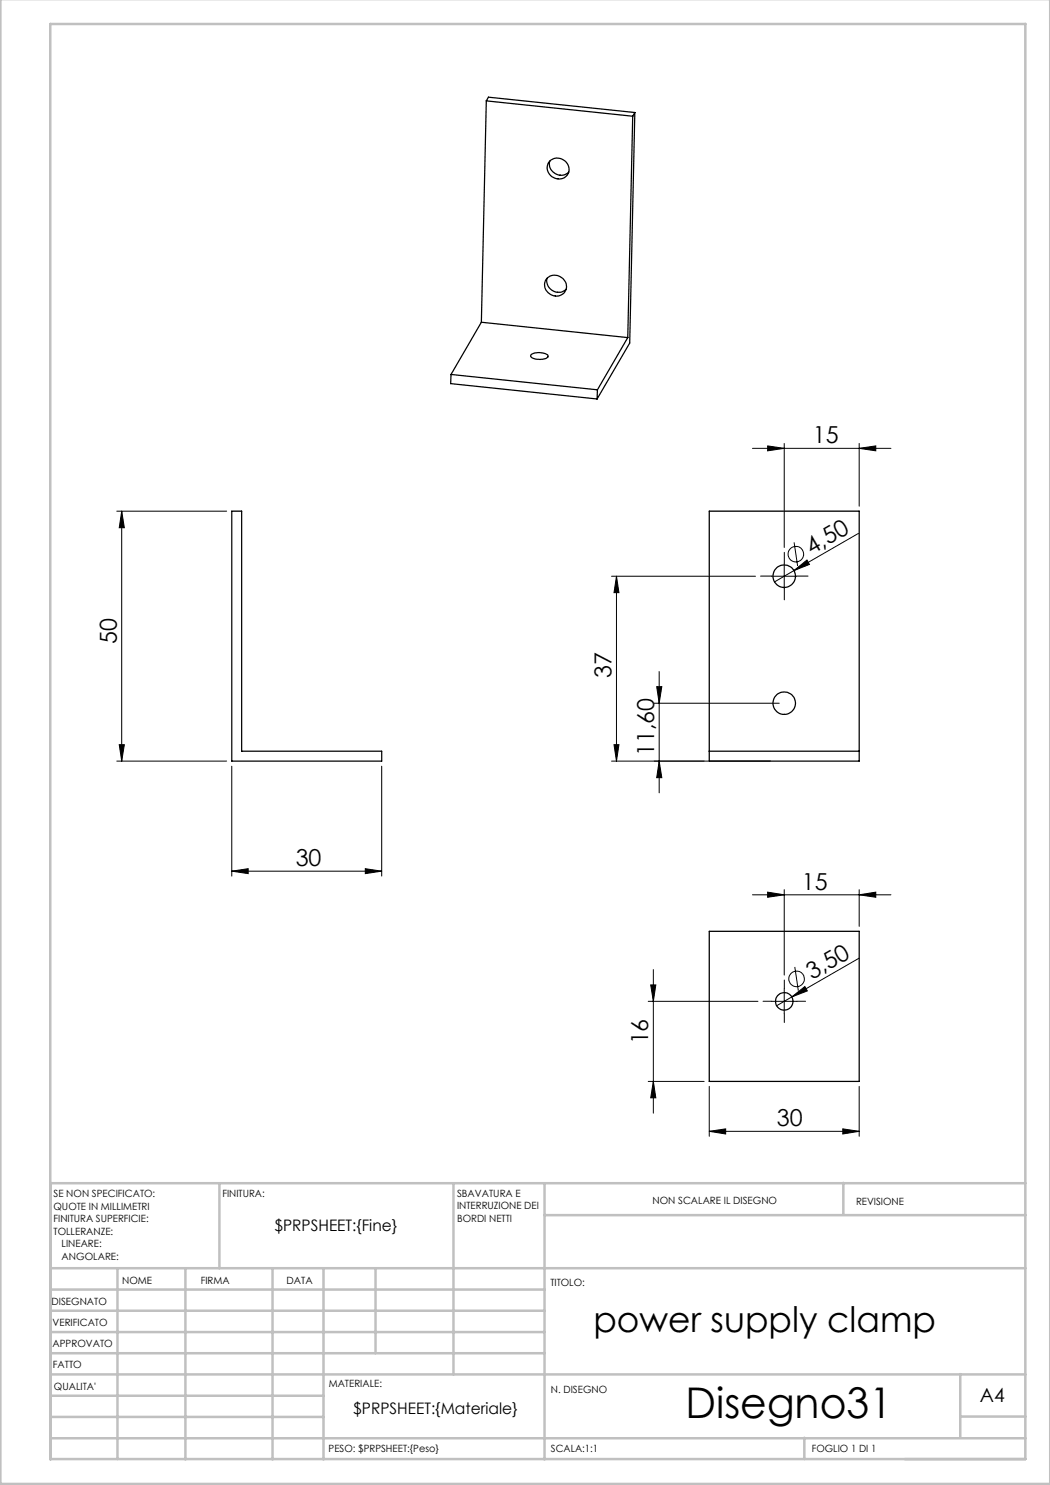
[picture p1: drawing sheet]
<svg xmlns="http://www.w3.org/2000/svg" width="210mm" height="297mm" viewBox="0 0 210 297" stroke-linecap="round" stroke-linejoin="round" font-family="sans-serif">
<g fill="none" stroke="#000" stroke-width=".2">
<path d="M150.5 89.7h27.7M153.5 89.2l3.3 .5-3.3 .5zM156.8 88.7v20.8M171.8 89.7l3.4-.5v1zM171.8 88.7v12.5M23.4 102.2h21.9M24.3 102.2l.6 3.3h-1.1zM24.3 102.2v50M122.3 115.2h28.8M123.3 115.2v37M123.3 115.2l.5 3.3h-1zM154.3 115.2h5"/>
<path d="M156.8 112.7v5.1M158.8 114.1l2.6-2.1 .5 .9zM158.8 114.1l-3.9 2.3M158.8 108.5l.7 4.7M171.7 106.7l-12.9 7.4M131.3 137.3h1.1l-.6 3.3zM131.8 134.3v24.3M23.4 152.2h21.9M23.8 148.9h1.1l-.6 3.3zM46.4 153.2v22M76.3 153.2v22M122.3 152.2h31.8"/>
<path d="M122.8 148.9h1l-.5 3.3zM130.8 140.6h25.1M131.8 152.2l.6 3.3h-1.1zM46.4 174.2l3.2-.5v1zM46.4 174.2h29.9M73.1 173.7l3.2 .5-3.2 .5zM150.5 179h27.7M153.5 178.4l3.3 .6-3.3 .5zM156.8 177.9v17.1M171.8 179l3.4-.6v1.1zM171.8 177.9v7.4M130.1 197h1.1l-.5 3.3z"/>
<path d="M130.7 193.9v28.7M156.8 197.8v5M158.4 199.4l2.6-2.1 .5 .9zM158.4 199.4l-3.1 1.8M159 193.4l.7 4.8M171.8 191.6l-13.4 7.8M129.6 200.3h22M129.6 216.3h11.2M130.7 216.3l.5 3.3h-1.1zM141.9 217.3v10M154.3 200.3h5M171.8 217.3v10"/>
<path d="M141.9 226.3l3.2-.5v1zM141.9 226.3h29.9M168.6 225.8l3.2 .5-3.2 .5z"/>
<circle cx="159.2" cy="110.8" r="1.55"/>
<circle cx="159.3" cy="195.8" r="1.55"/>
</g>
<path d="M154.4 115.2h-2.3M156.9 112.7v-2.2M156.9 117.7v2.3M159.4 115.2h2.2M156.9 197.8v-1.8M154.4 200.3h-1.8M156.9 202.8v1.7M159.4 200.3h1.7" fill="none" stroke="#000" stroke-width=".2" stroke-dasharray="15.2 1.3 1.3 1.3"/>
<g fill="none" stroke="#c0c0c0" stroke-width=".5">
<path d="M.1 -.1v296.9h209.9v-296.9M10.1 4.8h195v287h-195zM43.9 236.6v17M90.7 236.6v38.3M108.9 236.6v55.3M168.7 236.6v6.3M205.1 236.6h-195v55.3M10.1 253.6h195M10.1 257.9h98.8M23.5 253.6v38.2M37.1 253.6v38.3M54.5 253.6v38.3"/>
<path d="M64.7 253.6v38.3M75.1 253.6v17M108.9 243h96.2M10.1 270.6h98.8M10.1 266.4h98.8M10.1 262.1h98.8M10.1 279.1h54.6M10.1 274.9h195M192.1 274.8v12.7M10.1 287.7h195M10.1 283.4h54.6M160.9 287.5v4.3"/>
<path d="M192.1 283.3h13"/>
</g>
<g fill="#000">
<path d="M158.8 114.1l2.6-2.1 .5 .9zM158.4 199.4l2.6-2.1 .5 .9z"/>
<path d="M153.5 89.2l3.3 .5-3.3 .5zM171.8 89.7l3.4-.5v1z"/>
<path d="M123.3 115.2l.5 3.3h-1zM122.8 148.9h1l-.5 3.3z"/>
<path d="M131.8 152.2l.6 3.3h-1.1zM131.3 137.3h1.1l-.6 3.3zM23.8 148.9h1.1l-.6 3.3zM24.3 102.2l.6 3.3h-1.1zM130.7 216.3l.5 3.3h-1.1zM130.1 197h1.1l-.5 3.3z"/>
<path d="M73.1 173.7l3.2 .5-3.2 .5zM46.4 174.2l3.2-.5v1zM168.6 225.8l3.2 .5-3.2 .5zM141.9 226.3l3.2-.5v1zM171.8 179l3.4-.6v1.1zM153.5 178.4l3.3 .6-3.3 .5z"/>
</g>
<g fill="none" stroke="#000" stroke-width=".25">
<path d="M97.3 20.2l29.2 3M97.3 20.2l-1 44.2M97.3 20.2l.4-.8 29.3 3.1M110 32.2a2.29 2.29 0 0 0 1 2.5 2.29 2.29 0 0 0 2.7-.3M110 32.2a2.28 2.28 0 0 1 2.9 0 2.28 2.28 0 0 1 .6 2.8 2.24 2.24 0 0 1-3.2 .3 2.24 2.24 0 0 1-.3-3.1zM126.5 23.2l-.9 44.3M127 22.5l-1.1 46.1-6.5 11.2M127 22.5l-.5 .7M109.4 55.7a2.29 2.29 0 0 0 1.1 2.4 2.29 2.29 0 0 0 2.7-.2M109.5 55.6a2.26 2.26 0 0 1 3 0 2.26 2.26 0 0 1 .2 3.1 2.26 2.26 0 0 1-3-.1 2.26 2.26 0 0 1-.2-3zM90.2 74.9l29.3 3.1M90.2 74.9l-.1 1.8 29.3 3.1"/>
<path d="M96.3 64.4l29.3 3.1M96.3 64.4l-6.1 10.5M106.2 71a2.96 2.96 0 0 1 3.4 .2 .99 .99 0 0 1-1.1 .7h-.2a2.15 2.15 0 0 1-2.2-.7zM119.5 78l-.1 1.8M125.6 67.5l-6.1 10.5M46.4 102.2h1.9v48h28v2h-29.9zM141.9 102.2h29.9v50h-29.9zM141.9 150.2h29.9M141.9 186.3h29.9v30h-29.9z"/>
<circle cx="156.8" cy="115.2" r="2.25"/>
<circle cx="156.8" cy="140.6" r="2.25"/>
<circle cx="156.9" cy="200.3" r="1.76"/>
</g>
<text font-size="8.5" x="137.1" y="283.5">Disegno31</text>
<text font-size="7.1" x="118.7" y="266.4">power supply clamp</text>
<g font-size="4.7">
<text x="162.6" y="88.6">15</text>
<text x="162.3" y="111" transform="rotate(-30 162.3 111)">4,50</text>
<text x="23.4" y="128.7" transform="rotate(-90 23.4 128.7)">50</text>
<text x="122.3" y="135.7" transform="rotate(-90 122.3 135.7)">37</text>
<text x="130.8" y="151.3" transform="rotate(-90 130.8 151.3)">11,60</text>
<text x="59.1" y="173.2">30</text>
<text x="160.4" y="177.9">15</text>
<text x="162.4" y="196" transform="rotate(-30 162.4 196)">3,50</text>
<text x="129.7" y="208.9" transform="rotate(-90 129.7 208.9)">16</text>
<text x="155.3" y="225.2">30</text>
</g>
<text font-size="3.9" x="196" y="280.4">A4</text>
<g font-size="3.2">
<text x="54.9" y="246.3">$PRPSHEET:{Fine}</text>
<text x="70.7" y="282.8">$PRPSHEET:{Materiale}</text>
</g>
<g font-size="2">
<text x="10.7" y="239.5">SE NON SPECIFICATO:</text>
<text x="44.5" y="239.5">FINITURA:</text>
<text x="91.4" y="239.4">SBAVATURA E</text>
<text x="10.7" y="242">QUOTE IN MILLIMETRI</text>
<text x="10.7" y="244.5">FINITURA SUPERFICIE:</text>
<text x="91.4" y="241.9">INTERRUZIONE DEI</text>
<text x="91.4" y="244.4">BORDI NETTI</text>
<text x="130.5" y="240.8">NON SCALARE IL DISEGNO</text>
<text x="171.2" y="241">REVISIONE</text>
<text x="10.7" y="247">TOLLERANZE:</text>
<text x="12.3" y="249.5">LINEARE:</text>
<text x="12.3" y="252">ANGOLARE:</text>
<text x="24.4" y="256.9">NOME</text>
<text x="40.1" y="256.8">FIRMA</text>
<text x="57.3" y="256.8">DATA</text>
<text x="110.1" y="257.1">TITOLO:</text>
<text x="10.3" y="260.9">DISEGNATO</text>
<text x="10.5" y="269.3">APPROVATO</text>
<text x="10.5" y="265.2">VERIFICATO</text>
<text x="10.6" y="273.6">FATTO</text>
<text x="10.8" y="278">QUALITA'</text>
<text x="65.8" y="277.4">MATERIALE:</text>
<text x="110.2" y="278.5">N. DISEGNO</text>
<text x="65.7" y="290.4">PESO: $PRPSHEET:{Peso}</text>
<text x="110.2" y="290.5">SCALA:1:1</text>
<text x="162.4" y="290.4">FOGLIO 1 DI 1</text>
</g>
</svg>
